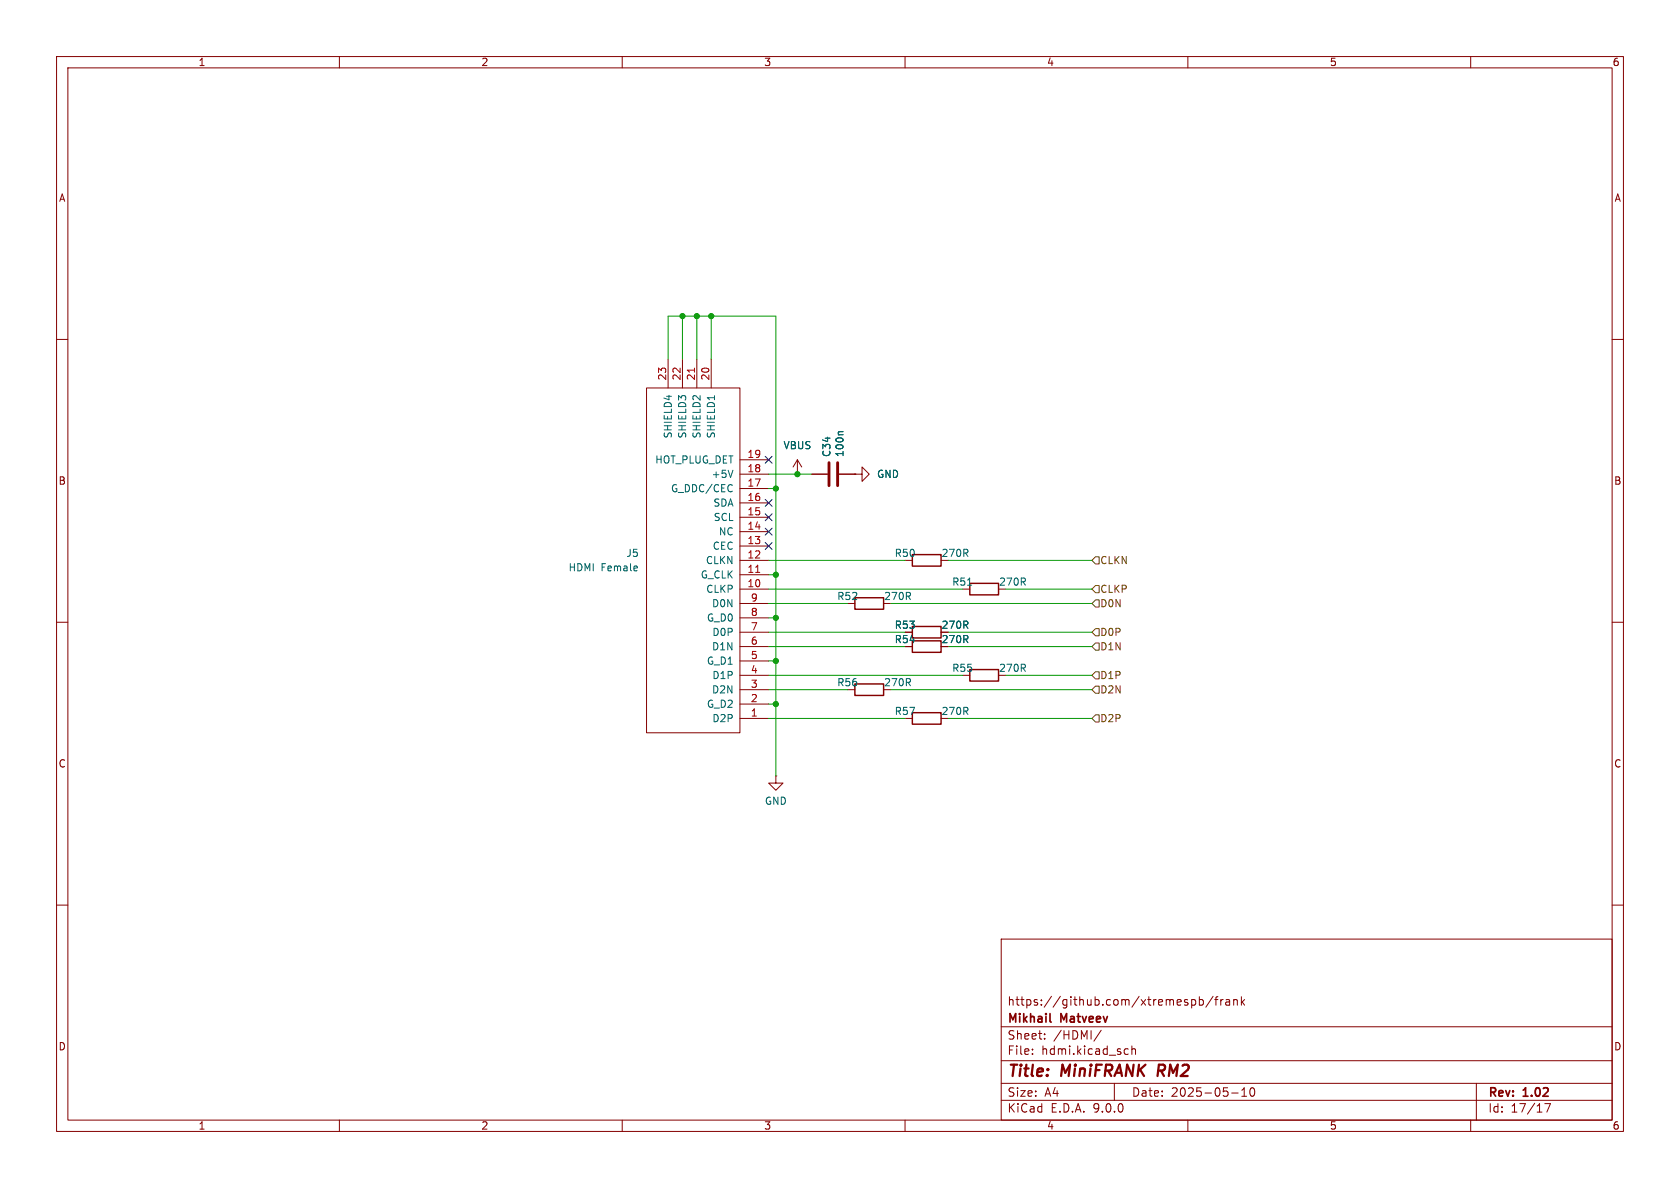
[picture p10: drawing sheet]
<svg xmlns="http://www.w3.org/2000/svg" width="297mm" height="210mm" viewBox="0 0 297 210" stroke-linecap="round" stroke-linejoin="round" font-family="sans-serif">
<g fill="none" stroke="#840000" stroke-width=".18">
<path d="M10 10h277v190h-277zM12 12h273v186h-273zM60 10v2M110 10v2M160 10v2M210 10v2M260 10v2M10 60h2M114.3 68.6h16.5v60.9h-16.5zM118.1 63.5v5.1M120.6 63.5v5.1M123.2 63.5v5.1"/>
<path d="M125.7 63.5v5.1M285 60h2M130.8 99.1h5.1M130.8 96.5h5.1M130.8 94h5.1M130.8 91.4h5.1M130.8 88.9h5.1M130.8 86.4h5.1M130.8 83.8h5.1M130.8 81.3h5.1M141 83.8h.1M141 81.3l-.8 1.3"/>
<path d="M141 81.3l.7 1.3M141 81.3v2.5M143.5 83.8h2.8M148.3 83.8h2.8M151.1 83.8h1.3v-1.2l1.3 1.2-1.3 1.3v-1.3M151.1 83.8h.1M10 110h2M130.8 119.4h5.1M130.8 116.8h5.1M130.8 114.3h5.1M130.8 111.8h5.1M130.8 109.2h5.1"/>
<path d="M130.8 106.7h5.1M130.8 104.1h5.1M130.8 101.6h5.1M285 110h2M130.8 127h5.1M130.8 124.5h5.1M130.8 121.9h5.1M137.2 137.2v1.2h1.2l-1.2 1.3-1.3-1.3h1.3M137.2 137.2h.1M10 160h2M177 166h108v32h-108zM210.7 176.8l.4-.1 .3 .3v.4l-.2 .2h-.5"/>
<path d="M212 176.8l.5-.1 .2 .3v.4l-.1 .2h-.6M212 176.2v1.5M214.5 176.1l-1.3 2M214.7 176.7h.6M215.3 176.2l-.3 .2v1.3M215.8 176.7v1M216.2 176.7l-.2 .1-.2 .2M216.7 176.8h.6l.1 .9M217.4 177.1h-.5a.29 .29 0 0 0-.2 .3 .29 .29 0 0 0 .2 .3l.5-.1M218.1 176.8l.2-.1 .4 .1v.9M218.1 176.7v1M219.5 176.2v1.5"/>
<path d="M219.6 177.1l.4 .6M220 176.7l-.5 .6M285 160h2M60 198v2M110 198v2M160 198v2M177 194.5h108M177 191.5h108M177 187.5h108M177 181.5h108M182.5 186.3v.1M182.5 185.5v.1"/>
<path d="M184.7 183.6v.1M184.7 182.8v.1M194.7 182.1l-1.3 2M197 191.5v3M199 185.4l.5 .1M199.5 186.3l-.5 .1M200.1 185.5l.2-.1 .4 .1v.9M200.1 184.9v1.5M210 198v2M217.7 193.2h1.2M219.5 193.8h.9M219.5 192.7l.5-.4v1.5"/>
<path d="M221.1 192.4l.2-.1a.81 .81 0 0 1 .6 .6 .81 .81 0 0 1-.3 .8l-.1 .1a.81 .81 0 0 1-.4-1.4zM260 198v2M261 191.5v6.5M273.1 195.1h1l-.6 1.5"/>
</g>
<path d="M204.9 188.2l-.3 2" fill="none" stroke="#840000" stroke-width=".4"/>
<path d="M185.6 180.5l.2 .2" fill="none" stroke="#840000" stroke-width=".3"/>
<path d="M161.3 98h5.1v2.1h-5.1zM151.1 105.7h5.1v2h-5.1zM161.3 113.3h5.1v2h-5.1zM161.3 110.7h5.1v2.1h-5.1zM171.4 118.4h5.1v2h-5.1zM171.4 103.1h5.1v2.1h-5.1zM151.1 120.9h5.1v2h-5.1zM161.3 126h5.1v2h-5.1z" fill="none" stroke="#840000" stroke-width=".25"/>
<path d="M122.8 65.1v.7M133.6 101.2h.7" fill="none" stroke="#a90000" stroke-width=".18"/>
<path d="M126.3 69.9v.8M149 76.3h-.6l-.2 .2M129.6 83.1l-.5 1.3M171.1 103.4h.7" fill="none" stroke="#006464" stroke-width=".18"/>
<path d="M146.6 81.8v4.1M148.1 81.8v4.1" fill="none" stroke="#840000" stroke-width=".51"/>
<path d="M193.7 98.4h.6v1.3h-.6l-.7-.6zM193.7 113.7h.6v1.2h-.6l-.7-.6zM193.7 106h.6v1.3h-.6l-.7-.6zM193.7 111.1h.6v1.3h-.6l-.7-.6zM193.7 103.5h.6v1.3h-.6l-.7-.7zM193.7 118.7h.6v1.3h-.6l-.7-.6zM193.7 121.3h.6v1.3h-.6l-.7-.7zM193.7 126.4h.6v1.2h-.6l-.7-.6z" fill="none" stroke="#725600" stroke-width=".18"/>
<g fill="none" stroke="#009600" stroke-width=".18">
<path d="M120.6 55.9v7.6M123.2 55.9v7.6M125.7 55.9v7.6M118.1 63.5v-7.6h19.1v81.3M135.9 83.8h7.6M135.9 99.1h24.1M135.9 86.4h1.3M167.6 99.1h25.4M135.9 104.1h34.3M135.9 116.8h1.3M135.9 111.8h24.1M135.9 114.3h24.1"/>
<path d="M135.9 119.4h34.3M135.9 106.7h14M135.9 101.6h1.3M135.9 109.2h1.3M157.5 106.7h35.5M167.6 111.8h25.4M167.6 114.3h25.4M177.8 104.1h15.2M177.8 119.4h15.2M135.9 127h24.1M135.9 124.5h1.3M135.9 121.9h14"/>
<path d="M157.5 121.9h35.5M167.6 127h25.4"/>
</g>
<path d="M135.3 88.3l1.2 1.2M135.3 93.4l1.2 1.2M135.3 90.8l1.2 1.2M135.3 95.9l1.2 1.2M135.3 80.7l1.2 1.2M136.5 88.3l-1.2 1.2M136.5 93.4l-1.2 1.2M136.5 90.8l-1.2 1.2M136.5 95.9l-1.2 1.2M136.5 80.7l-1.2 1.2" fill="none" stroke="#000084" stroke-width=".18"/>
<g fill="#009600" stroke="#009600" stroke-width=".18">
<circle cx="120.6" cy="55.9" r=".46"/>
<circle cx="125.7" cy="55.9" r=".46"/>
<circle cx="123.2" cy="55.9" r=".46"/>
<circle cx="137.2" cy="101.6" r=".46"/>
<circle cx="141" cy="83.8" r=".46"/>
<circle cx="137.2" cy="86.4" r=".46"/>
<circle cx="137.2" cy="116.8" r=".46"/>
<circle cx="137.2" cy="124.5" r=".46"/>
<circle cx="137.2" cy="109.2" r=".46"/>
</g>
<g font-size="2.8" fill="#840000">
<text x="178" y="190.9">Title:</text>
<text x="187.7" y="190.9">MiniFRANK</text>
<text x="205.5" y="190.9">RM2</text>
</g>
<g font-size="2.1" fill="#840000">
<text x="178" y="178">https://github.com/xtremespb/frank</text>
<text x="178" y="184">Sheet:</text>
<text x="178" y="181.2">Mikhail</text>
<text x="186.2" y="184">/HDMI/</text>
<text x="187.6" y="181.2">Matveev</text>
<text x="178" y="186.7">File:</text>
<text x="184.1" y="186.7">hdmi.kicad_sch</text>
<text x="178" y="196.9">KiCad</text>
<text x="178" y="194.1">Size:</text>
<text x="184.7" y="194.1">A4</text>
<text x="185.7" y="196.9">E.D.A.</text>
<text x="193.3" y="196.9">9.0.0</text>
<text x="200" y="194.1">Date:</text>
<text x="207" y="194.1">2025-05-10</text>
<text x="263" y="194.3">Rev:</text>
<text x="263" y="196.9">Id:</text>
<text x="267.1" y="196.9">17/17</text>
<text x="269.4" y="194.3">1.02</text>
</g>
<g font-size="1.8" fill="#840000">
<text x="35" y="11.9">1</text>
<text x="85" y="11.9">2</text>
<text x="135" y="11.9">3</text>
<text x="185" y="11.9">4</text>
<text x="235" y="11.9">5</text>
<text x="285" y="11.9">6</text>
<text x="10.3" y="35.9">A</text>
<text x="285.3" y="35.9">A</text>
<text x="10.3" y="85.9">B</text>
<text x="285.3" y="85.9">B</text>
<text x="158.1" y="113.9">R54</text>
<text x="158.1" y="111.4">R53</text>
<text x="166.4" y="113.9">270R</text>
<text x="166.4" y="111.4">270R</text>
<text x="10.3" y="135.9">C</text>
<text x="285.3" y="135.9">C</text>
<text x="10.3" y="185.9">D</text>
<text x="285.3" y="185.9">D</text>
<text x="35" y="199.9">1</text>
<text x="85" y="199.9">2</text>
<text x="135" y="199.9">3</text>
<text x="185" y="199.9">4</text>
<text x="235" y="199.9">5</text>
<text x="285" y="199.9">6</text>
</g>
<g font-size="1.8" fill="#a90000">
<text x="117.9" y="67.4" transform="rotate(-90 117.9 67.4)">23</text>
<text x="120.4" y="67.4" transform="rotate(-90 120.4 67.4)">22</text>
<text x="122.9" y="67.4" transform="rotate(-90 122.9 67.4)">21</text>
<text x="125.5" y="67.4" transform="rotate(-90 125.5 67.4)">20</text>
<text x="132" y="83.6">18</text>
<text x="132" y="81">19</text>
<text x="132" y="88.6">16</text>
<text x="132" y="86.1">17</text>
<text x="132" y="93.7">14</text>
<text x="132" y="91.2">15</text>
<text x="132" y="101.3">11</text>
<text x="132" y="98.8">12</text>
<text x="132" y="96.3">13</text>
<text x="132" y="103.9">10</text>
<text x="132.6" y="106.4">9</text>
<text x="132.6" y="111.5">7</text>
<text x="132.6" y="109">8</text>
<text x="132.6" y="119.1">4</text>
<text x="132.6" y="116.6">5</text>
<text x="132.6" y="114">6</text>
<text x="132.6" y="124.2">2</text>
<text x="132.6" y="121.7">3</text>
<text x="132.6" y="126.7">1</text>
</g>
<g font-size="1.8" fill="#006464">
<text x="119" y="77.6" transform="rotate(-90 119 77.6)">SHIELD4</text>
<text x="121.5" y="77.6" transform="rotate(-90 121.5 77.6)">SHIELD3</text>
<text x="124.1" y="77.6" transform="rotate(-90 124.1 77.6)">SHIELD2</text>
<text x="126.6" y="77.6" transform="rotate(-90 126.6 77.6)">SHIELD1</text>
<text x="115.7" y="82.1">HOT_PLUG_DET</text>
<text x="138.4" y="79.6">VBUS</text>
<text x="147" y="80.9" transform="rotate(-90 147 80.9)">C34</text>
<text x="149.3" y="80.9" transform="rotate(-90 149.3 80.9)">100n</text>
<text x="118.5" y="87.2">G_DDC/CEC</text>
<text x="125.7" y="84.7">+5V</text>
<text x="126" y="89.8">SDA</text>
<text x="154.9" y="84.7">GND</text>
<text x="126.1" y="92.3">SCL</text>
<text x="127" y="94.8">NC</text>
<text x="100.4" y="101.2">HDMI</text>
<text x="106.2" y="101.2">Female</text>
<text x="110.6" y="98.7">J5</text>
<text x="124.7" y="99.9">CLKN</text>
<text x="125.9" y="97.4">CEC</text>
<text x="158.1" y="98.7">R50</text>
<text x="166.4" y="98.7">270R</text>
<text x="123.8" y="102.5">G_CLK</text>
<text x="124.8" y="105">CLKP</text>
<text x="125.8" y="107.5">D0N</text>
<text x="147.9" y="106.3">R52</text>
<text x="156.2" y="106.3">270R</text>
<text x="168.2" y="103.7">R51</text>
<text x="176.5" y="103.7">270R</text>
<text x="124.9" y="110.1">G_D0</text>
<text x="125.8" y="112.6">D0P</text>
<text x="124.9" y="117.7">G_D1</text>
<text x="125.8" y="115.2">D1N</text>
<text x="168.2" y="119">R55</text>
<text x="176.5" y="119">270R</text>
<text x="124.9" y="125.3">G_D2</text>
<text x="125.8" y="122.8">D2N</text>
<text x="125.8" y="120.2">D1P</text>
<text x="147.9" y="121.5">R56</text>
<text x="156.2" y="121.5">270R</text>
<text x="125.8" y="127.9">D2P</text>
<text x="158.1" y="126.6">R57</text>
<text x="166.4" y="126.6">270R</text>
<text x="135.1" y="142.5">GND</text>
</g>
<g font-size="1.8" fill="#725600">
<text x="194.4" y="99.9">CLKN</text>
<text x="194.4" y="107.5">D0N</text>
<text x="194.4" y="105">CLKP</text>
<text x="194.4" y="112.6">D0P</text>
<text x="194.4" y="115.2">D1N</text>
<text x="194.4" y="120.2">D1P</text>
<text x="194.4" y="122.8">D2N</text>
<text x="194.4" y="127.9">D2P</text>
</g>
</svg>
